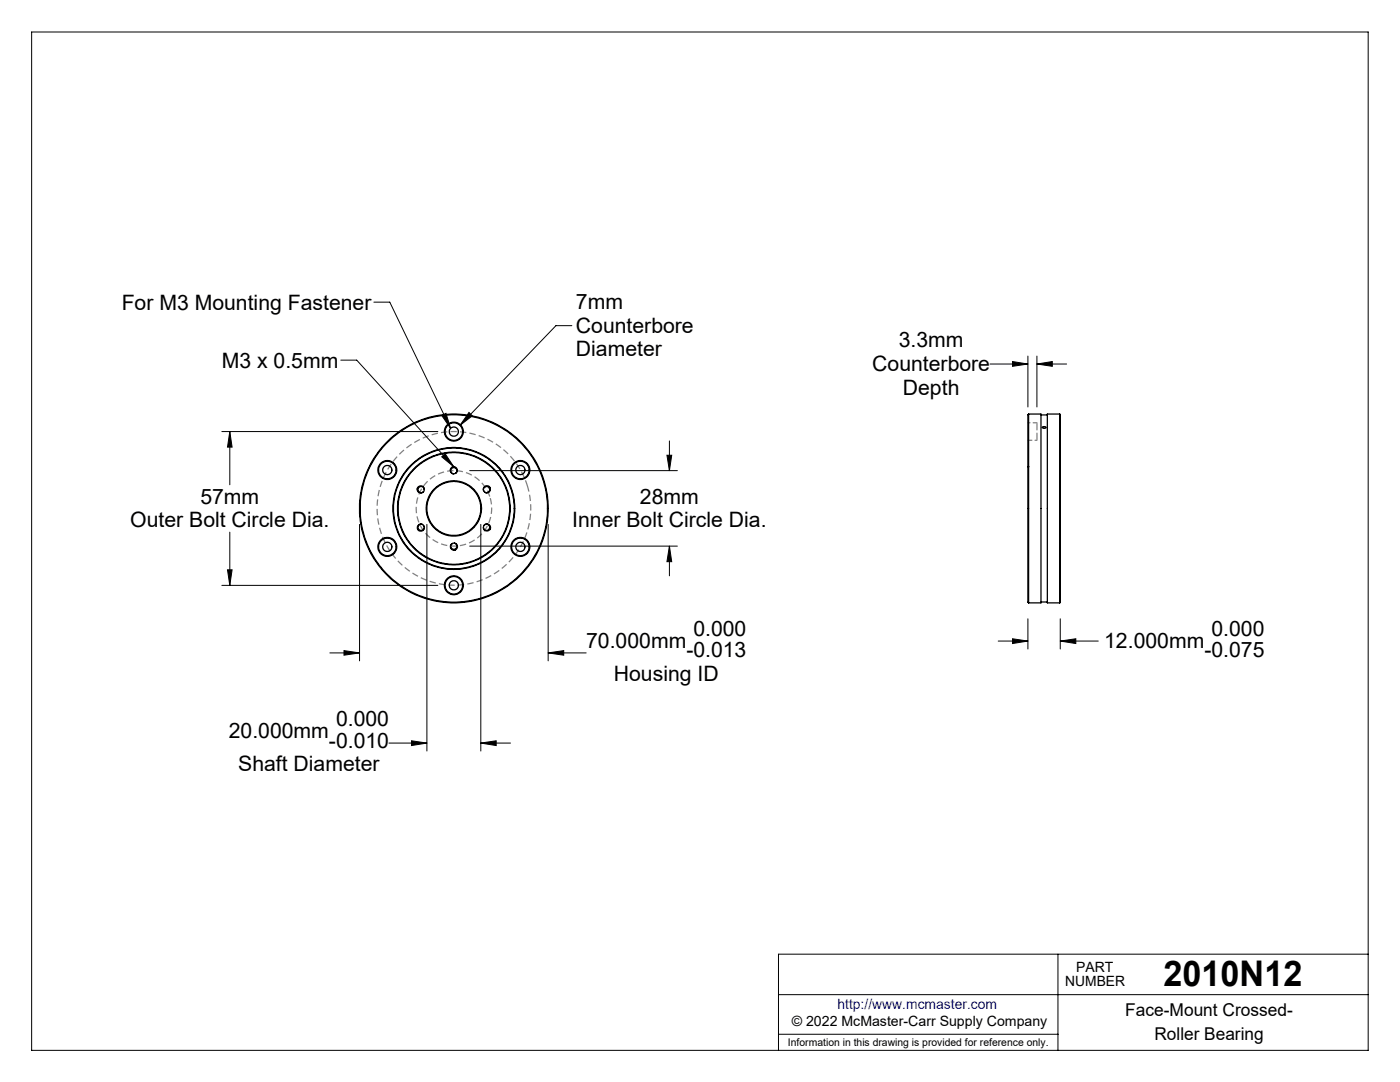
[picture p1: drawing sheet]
<svg xmlns="http://www.w3.org/2000/svg" width="279mm" height="216mm" viewBox="0 0 279 216" stroke-linecap="round" stroke-linejoin="round" font-family="sans-serif">
<g fill="none" stroke="#000" stroke-width=".2">
<path d="M6.3 6.4h266.7v203.2h-266.7zM68 71.9h3.2l19.4 21.2M74.6 60.3h3.2l12.1 25.2M114.1 65h-3.2l-19.1 19.9M197.6 72.6h7.5M202.1 72.1l3 .5-3 .5zM205.1 71v10.2M206.9 71v10.2M206.9 72.6h6M206.9 72.6l3.1-.5v1zM44.3 86.1h43.1M45.9 86.1v10.6"/>
<path d="M45.9 86.1l.4 3.1h-.9zM88.2 91.2l.6-.7 1.8 2.6zM88.2 82.9l.8-.4 .9 3zM93.6 82.3l.7 .7-2.5 1.9zM93.7 93.9h41.5M133.1 90.8h1l-.5 3.1zM133.6 88v5.9M44.3 116.8h43.1M45.4 113.7h.9l-.4 3.1zM45.9 106.2v10.6M71.8 104.6v27.3M85.2 104.6v45.3"/>
<path d="M93.7 109h41.5M96 104.6v45.3M109.4 104.6v27.3M133.6 109v5.9M133.6 109l.5 3.1h-1zM65.8 130.3h6M68.7 129.8l3.1 .5-3.1 .4zM109.4 130.3l3.1-.5v.9zM109.4 130.3h7.6M199.2 127.9h5.9M202.1 127.5l3 .4-3 .5zM205.1 123.5v6"/>
<path d="M211.6 127.9l3.1-.4v.9zM211.6 123.5v6M211.6 127.9h7.6M77.6 148.3h7.6M82.1 147.8l3.1 .5-3.1 .5zM96 148.3l3-.5v1zM96 148.3h5.9M155.4 198.5h117.6M211.1 190.4v19.2M273 190.4h-117.6v19.2M155.4 206.4h55.7"/>
</g>
<path d="M97.8 99.2a7.5 7.5 0 0 0-12.6-3 7.5 7.5 0 0 0 3.4 12.5 7.5 7.5 0 0 0 9.3-9.1l-.1-.4" fill="none" stroke="#808080" stroke-width=".25" stroke-dasharray="1.3 .6" stroke-dashoffset="-.2" stroke-linecap="butt"/>
<path d="M105.3 97a15.3 15.3 0 0 0-25.7-6.3 15.3 15.3 0 0 0 6.8 25.5 15.3 15.3 0 0 0 19.1-18.2l-.2-1" fill="none" stroke="#808080" stroke-width=".25" stroke-dasharray="1.3 .6" stroke-dashoffset=".1" stroke-linecap="butt"/>
<path d="M205.2 84.4h1.7M206.9 87.9h-1.7" fill="none" stroke="#808080" stroke-width=".25" stroke-dasharray="1.3 .6" stroke-dashoffset=".9"/>
<path d="M206.9 84.4v3.5" fill="none" stroke="#808080" stroke-width=".25" stroke-dasharray="1.3 .6" stroke-dashoffset="-.2"/>
<g fill="#000">
<path d="M88.2 91.2l.6-.7 1.8 2.6zM88.2 82.9l.8-.4 .9 3z"/>
<path d="M45.4 113.7h.9l-.4 3.1zM45.9 86.1l.4 3.1h-.9zM133.6 109l.5 3.1h-1zM133.1 90.8h1l-.5 3.1zM202.1 72.1l3 .5-3 .5zM206.9 72.6l3.1-.5v1z"/>
<path d="M82.1 147.8l3.1 .5-3.1 .5zM96 148.3l3-.5v1zM68.7 129.8l3.1 .5-3.1 .4zM109.4 130.3l3.1-.5v.9zM93.6 82.3l-1.8 2.6 2.5-1.9zM202.1 127.5l3 .4-3 .5zM211.6 127.9l3.1-.4v.9z"/>
</g>
<g fill="none" stroke="#000" stroke-width=".25">
<path d="M84.7 97.6a.7 .7 0 0 0-1-.6 .7 .7 0 0 0-.3 1.1 .7 .7 0 0 0 1.1 0M84.7 97.6a.62 .62 0 0 0-.9-.5 .62 .62 0 0 0-.2 1 .62 .62 0 0 0 .9 0M84.7 97.6l-.2 .5M90.9 94.4a.72 .72 0 0 0 .1-1.1 .72 .72 0 0 0-1.1 .2 .72 .72 0 0 0 .6 1M90.9 94.4a.62 .62 0 0 0 0-.9 .62 .62 0 0 0-.9 .2 .62 .62 0 0 0 .5 .8M90.9 94.4l-.4 .1M96.5 97.9a.62 .62 0 0 1 .6-.8 .62 .62 0 0 1 .6 .8 .62 .62 0 0 1-.9 .3M205.1 93.1h.1M205.3 82.6h2.5v37.7h-2.5M205.3 82.6v37.7M205.3 82.6l-.2 .2v37.4l.2 .1M207.8 82.8h1.2"/>
<path d="M208 85.2l.4-.1a.22 .22 0 0 1 .3 .1 .22 .22 0 0 1 0 .3 .22 .22 0 0 1-.3 0l-.3-.1zM211.5 82.6h-2.5v37.7h2.5M211.5 82.6v37.7M211.5 82.6l.1 .2v37.4l-.1 .1M84.3 104.7a.62 .62 0 0 0-.9 .4 .62 .62 0 0 0 .7 .7 .62 .62 0 0 0 .5-.8M90.7 108.4a.72 .72 0 0 1 .6 1 .72 .72 0 0 1-1.1 .2 .72 .72 0 0 1 0-1.1M90.7 108.4a.63 .63 0 0 1 .5 .8 .63 .63 0 0 1-1 .3 .63 .63 0 0 1 0-1M90.7 108.4l-.5 .1M96.6 104.8a.7 .7 0 0 1 1.2 0 .7 .7 0 0 1-.4 1.1 .7 .7 0 0 1-.9-.6M96.6 104.8a.62 .62 0 0 1 1 0 .62 .62 0 0 1-.3 1 .62 .62 0 0 1-.8-.5M96.6 104.8l-.1 .5M207.8 120.1h1.2"/>
<circle cx="77.3" cy="93.8" r="1.88"/>
<circle cx="77.3" cy="93.8" r=".92"/>
<circle cx="77.3" cy="93.8" r="1.75"/>
<circle cx="90.6" cy="86.1" r=".9"/>
<circle cx="90.6" cy="86.1" r="1.89"/>
<circle cx="90.6" cy="86.1" r="1.75"/>
<circle cx="97.2" cy="97.6" r=".7"/>
<circle cx="103.8" cy="93.8" r="1.88"/>
<circle cx="103.8" cy="93.8" r="1.74"/>
<circle cx="103.9" cy="93.8" r=".92"/>
<circle cx="77.3" cy="109.1" r="1.88"/>
<circle cx="77.3" cy="109.1" r=".91"/>
<circle cx="77.3" cy="109.1" r="1.75"/>
<circle cx="84" cy="105.3" r=".7"/>
<circle cx="90.6" cy="101.5" r="18.7"/>
<circle cx="90.6" cy="116.8" r=".91"/>
<circle cx="90.6" cy="101.5" r="11.2"/>
<circle cx="90.6" cy="101.4" r="12.2"/>
<circle cx="90.6" cy="101.5" r="12"/>
<circle cx="90.6" cy="101.5" r="5.4"/>
<circle cx="90.6" cy="116.8" r="1.75"/>
<circle cx="90.6" cy="101.5" r="18.8"/>
<circle cx="90.6" cy="101.5" r="11.1"/>
<circle cx="90.6" cy="101.5" r="5.5"/>
<circle cx="90.6" cy="116.8" r="1.88"/>
<circle cx="103.8" cy="109.1" r="1.88"/>
<circle cx="103.8" cy="109.1" r="1.74"/>
<circle cx="103.9" cy="109.1" r=".91"/>
</g>
<text font-size="7.1" x="232.2" y="196.8">2010N12</text>
<g font-size="4.2">
<text x="24.3" y="61.9">For M3 Mounting Fastener</text>
<text x="114.9" y="61.7">7mm</text>
<text x="114.9" y="66.4">Counterbore</text>
<text x="114.9" y="71.1">Diameter</text>
<text x="179.4" y="69.3">3.3mm</text>
<text x="44.3" y="73.4">M3 x 0.5mm</text>
<text x="174.1" y="74">Counterbore</text>
<text x="180.2" y="78.8">Depth</text>
<text x="40" y="100.5">57mm</text>
<text x="127.7" y="100.5">28mm</text>
<text x="26" y="105.2">Outer Bolt Circle Dia.</text>
<text x="114.2" y="105.2">Inner Bolt Circle Dia.</text>
<text x="117" y="129.3">70.000mm</text>
<text x="137" y="131.2">-0.013</text>
<text x="138.4" y="126.9">0.000</text>
<text x="220.4" y="129.3">12.000mm</text>
<text x="240.4" y="131.2">-0.075</text>
<text x="241.8" y="127">0.000</text>
<text x="122.5" y="135.9">Housing ID</text>
<text x="45.7" y="147.3">20.000mm</text>
<text x="65.6" y="149.2">-0.010</text>
<text x="67.1" y="144.9">0.000</text>
<text x="47.5" y="153.9">Shaft Diameter</text>
</g>
<g font-size="3.5">
<text x="224.6" y="202.8">Face-Mount Crossed-</text>
<text x="230.4" y="207.5">Roller Bearing</text>
</g>
<g font-size="2.8">
<text x="212.6" y="196.8">NUMBER</text>
<text x="214.8" y="194">PART</text>
<text x="158" y="204.8">© 2022 McMaster-Carr Supply Company</text>
</g>
<text font-size="2.8" fill="#00f" x="167.1" y="201.4">http://www.mcmaster.com</text>
<text font-size="2.1" x="157.3" y="208.6">Information in this drawing is provided for reference only.</text>
</svg>
